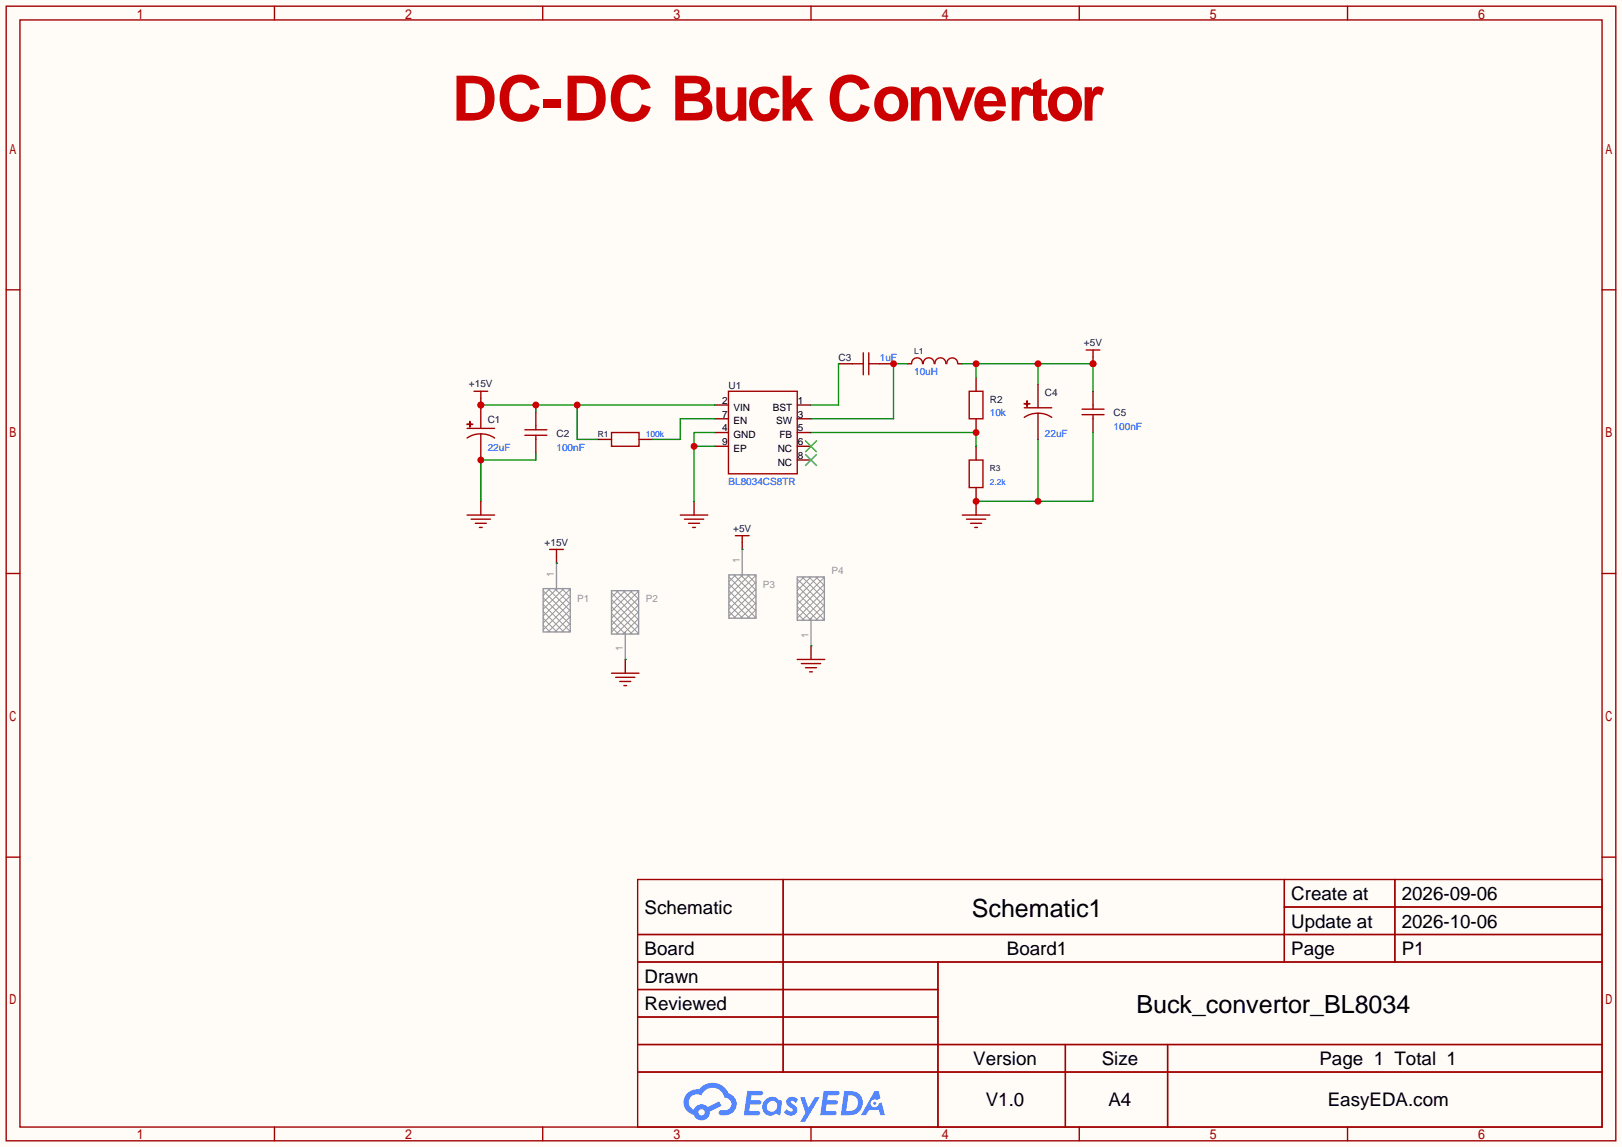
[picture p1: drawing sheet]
<svg xmlns="http://www.w3.org/2000/svg" width="299mm" height="212mm" viewBox="0 0 299 212" stroke-linecap="round" stroke-linejoin="round" font-family="sans-serif">
<path d="M0 0h299.5v211.8h-299.5z" fill="#fffcf7"/>
<g fill="none" stroke="#a10000" stroke-width=".25">
<path d="M1.1 1.1h297.2v209.6h-297.2zM3.7 3.7h292.1v204.5h-292.1zM50.7 1.1v2.6M100.2 1.1v2.6M149.7 1.1v2.6M199.3 1.1v2.6M248.8 1.1v2.6M1.1 53.5h2.6M295.8 53.5h2.5M1.1 105.9h2.6M295.8 105.9h2.5M1.1 158.3h2.6"/>
<path d="M295.8 158.3h2.5M117.7 162.4h178.1v45.8h-178.1zM117.7 172.6h178.1M117.7 177.7h178.1M144.6 162.4v35.6M173.2 177.7v30.5M237.1 162.4v15.3M237.1 167.5h58.7M257.5 162.4v15.3M117.7 182.8h55.5M117.7 192.9h178.1M117.7 187.8h55.5"/>
<path d="M117.7 198h178.1M196.7 192.9v15.3M215.6 192.9v15.3M50.7 208.2v2.5M100.2 208.2v2.5M149.7 208.2v2.5M199.3 208.2v2.5M248.8 208.2v2.5"/>
</g>
<g fill="#5487ff">
<path d="M145.5 202.8a1.3 1.3 0 0 1 1.8 .3l-.4 .6a.54 .54 0 0 0-.9-.2l.1 .2a1.58 1.58 0 0 1 1.1 1.6 1.43 1.43 0 0 1-2.5 .1l.5-.6a.64 .64 0 0 0 .5 .5 .64 .64 0 0 0 .7-.3l-.2-.2a1.6 1.6 0 0 1-1-1.6z"/>
<path d="M147.7 202.7h.9l.7 1.9 1.1-1.9h.9l-2.7 4.5h-.9l1-1.7z"/>
<path d="M138 201.5h1.6a1.31 1.31 0 0 1 1.2 .2 .4 .4 0 0 1-.3 .6h-1.8l-.1 .9h1.6a.4 .4 0 0 1 .4 .4 .4 .4 0 0 1-.4 .4h-1.7l-.2 1.2h.8a1.23 1.23 0 0 1 1.2 .2 .39 .39 0 0 1-.3 .6h-2.7z"/>
<path d="M152.1 201.5h1.6a1.32 1.32 0 0 1 1.3 .2 .39 .39 0 0 1-.4 .6h-1.7l-.2 .9h1.7a.4 .4 0 0 1 .3 .4 .4 .4 0 0 1-.4 .4h-1.7l-.2 1.2h.8a1.23 1.23 0 0 1 1.2 .2 .39 .39 0 0 1-.3 .6h-2.7z"/>
<path d="M161.5 201.5h.7l.4 1.3-.7 .4a.75 .75 0 0 0-1.1 .3 .75 .75 0 0 0 .5 1 .75 .75 0 0 0 .9-.6l.6-.3 .6 2.4h-.9l-.2-1h-1.9l-.5 1h-.9z"/>
<path d="M155.9 201.5l-.7 4.5h1.5a2.27 2.27 0 0 0 2.6-2.3 2.27 2.27 0 0 0-2.7-2.2zM156.6 202.3a1.5 1.5 0 0 1 1.8 1.5 1.5 1.5 0 0 1-1.9 1.4h-.3z"/>
<path d="M141.3 203.1a1.62 1.62 0 0 0-.4 2.1 1.62 1.62 0 0 0 2 .7l.4-.3 .3 .3 .5 .1 .3-2.5-.2-.3h-.4a1.58 1.58 0 0 0-2.5-.1zM141.9 203.6a.99 .99 0 0 1 1.6 .3 .99 .99 0 0 1-.9 1.4 .94 .94 0 0 1-1-.5 .94 .94 0 0 1 .3-1.2z"/>
<path d="M126.9 201.9a2.37 2.37 0 0 0 1.2 4 1.54 1.54 0 0 0 1.7 1 1.54 1.54 0 0 0 1.3-1.6l2.1-1.1-.5-.8-2 1.1a1.57 1.57 0 0 0-2.6 .4 1.5 1.5 0 0 1-.8-2.1 1.5 1.5 0 0 1 2.2-.5 2.23 2.23 0 0 1 2.3-1.4 2.23 2.23 0 0 1 2 1.8 1.16 1.16 0 0 1 1.2 1.1 1.16 1.16 0 0 1-1 1.3h-.7a.47 .47 0 0 0-.6 .3 .47 .47 0 0 0 .4 .6 2.23 2.23 0 0 0 2.3-.7 2.23 2.23 0 0 0 .4-2.3 2.16 2.16 0 0 0-1.3-1.1 3.2 3.2 0 0 0-5.4-.7l-1.2 .1zM129 205.4a.58 .58 0 0 1 1.1 0 .58 .58 0 0 1-1.1 0z"/>
<circle cx="161.5" cy="203.8" r=".28"/>
</g>
<g fill="none" stroke="#a10000" stroke-width=".25">
<path d="M96.9 79.4h4.1M98.9 78.6v.8M112.9 79.9h5.1v2.5h-5.1zM134.5 72.3h12.7v15.2h-12.7zM157.4 67.2h2M159.4 65.2v4M160.4 65.2v4M160.4 67.2h2M168.3 67.2a1.01 1.01 0 0 1 1-1.1 1.01 1.01 0 0 1 1 1.1M170.5 67.2a1.01 1.01 0 0 1 1-1.1 1.01 1.01 0 0 1 1 1.1M172.6 67.2a1.01 1.01 0 0 1 1-1.1 1.01 1.01 0 0 1 1 1.1M174.8 67.2a1.01 1.01 0 0 1 1-1.1 1.01 1.01 0 0 1 1 1.1"/>
<path d="M178.9 72.3h2.6v5h-2.6zM199.8 76.6h4M199.8 75.6h4M201.8 74.8v.8M201.8 76.6v.7M96.9 80.4h4.1M98.9 80.4v.8M178.9 85h2.6v5h-2.6z"/>
</g>
<g fill="none" stroke="#870000" stroke-width=".25">
<path d="M98.9 76.1v2.5M132 74.8h2.5M132 77.3h2.5M132 79.9h2.5M147.2 74.8h2.5M147.2 77.3h2.5M147.2 79.9h2.5M154.8 67.2h2.6M162.4 67.2h2.6M167.5 67.2h.8M176.9 67.2h.8M180.2 69.7v2.6"/>
<path d="M180.2 77.3v2.6M201.8 72.3v2.5M201.8 77.3v2.6M98.9 81.2v2.5M110.4 81.2h2.5M118 81.2h2.5M132 82.4h2.5M147.2 82.4h2.5M147.2 85h2.5M180.2 82.4v2.6M180.2 90v2.6"/>
</g>
<path d="M148.7 81.4l2 2M148.7 83.9l2 2.1M150.7 81.4l-2 2M150.7 83.9l-2 2.1" fill="none" stroke="#3c3" stroke-width=".25"/>
<path d="M88.8 74.8h43.2M98.9 74.8v1.3M106.6 74.8v6.4h3.8" fill="none" stroke="#008700" stroke-width=".25"/>
<g fill="#c00">
<circle cx="98.9" cy="74.8" r=".63"/>
<circle cx="88.8" cy="74.8" r=".63"/>
<circle cx="106.6" cy="74.8" r=".63"/>
</g>
<path d="M132 77.3h-6.4v3.9h-5.1M132 79.9h-3.9v12.7M98.9 83.7v1.3h-10.1v7.6M128.1 82.4h3.9" fill="none" stroke="#008700" stroke-width=".25"/>
<path d="M88.8 92.6v2.5M128.1 92.6v2.5M180.2 92.6v2.5M149.7 119.3v2.5M115.4 121.8v2.5" fill="none" stroke="#870000" stroke-width=".25"/>
<g fill="none" stroke="#a10000" stroke-width=".25">
<path d="M86.2 95.1h5.1M87 95.9h3.6M87.8 96.6h2M88.5 97.4h.5M125.6 95.1h5.1M126.4 95.9h3.5M127.1 96.6h2.1M127.9 97.4h.5M177.7 95.1h5.1M178.4 95.9h3.6M179.2 96.6h2M180 97.4h.5"/>
<path d="M112.9 124.3h5.1M113.7 125.1h3.5M114.4 125.9h2.1M115.2 126.6h.5M147.2 121.8h5.1M148 122.6h3.5M148.7 123.3h2M149.5 124.1h.5"/>
</g>
<circle cx="128.1" cy="82.4" r=".63" fill="#c00"/>
<path d="M167.5 67.2h-2.5v10.1h-15.3" fill="none" stroke="#008700" stroke-width=".25"/>
<circle cx="165" cy="67.2" r=".63" fill="#c00"/>
<path d="M149.7 79.9h30.5v2.5M154.8 67.2v7.6h-5.1" fill="none" stroke="#008700" stroke-width=".25"/>
<circle cx="180.2" cy="79.9" r=".63" fill="#c00"/>
<path d="M177.7 67.2h24.1v5.1M180.2 67.2v2.5M191.6 67.2v3.8" fill="none" stroke="#008700" stroke-width=".25"/>
<g fill="#c00">
<circle cx="180.2" cy="67.2" r=".63"/>
<circle cx="191.6" cy="67.2" r=".63"/>
<circle cx="201.8" cy="67.2" r=".63"/>
</g>
<path d="M201.8 79.9v12.7h-21.6M191.6 81.2v11.4" fill="none" stroke="#008700" stroke-width=".25"/>
<g fill="#c00">
<circle cx="180.2" cy="92.6" r=".63"/>
<circle cx="191.6" cy="92.6" r=".63"/>
</g>
<path d="M88.8 73.5v1.3M201.8 65.9v1.3M102.7 102.7v1.3" fill="none" stroke="#870000" stroke-width=".25"/>
<path d="M87.5 72.3h2.5M88.8 72.3v1.2M101.5 101.5h2.5M102.7 101.5v1.2" fill="none" stroke="#a10000" stroke-width=".25"/>
<circle cx="201.8" cy="67.2" r=".63" fill="#c00"/>
<path d="M200.5 64.6h2.6M201.8 64.6v1.3M135.8 98.9h2.5M137 98.9v1.3" fill="none" stroke="#a10000" stroke-width=".25"/>
<path d="M88.8 74.8v4.3M137 100.2v1.3" fill="none" stroke="#870000" stroke-width=".25"/>
<circle cx="88.8" cy="74.8" r=".63" fill="#c00"/>
<path d="M88.8 80.1v4.9" fill="none" stroke="#870000" stroke-width=".25"/>
<circle cx="88.8" cy="85" r=".63" fill="#c00"/>
<path d="M86.2 78.4h1zM86.2 79.1h5.1M86.7 77.9l.1 1zM189.1 74.5l1 .1zM189.1 77.1a4.6 4.6 0 0 1 5.1 0M189.1 75.3h5.1M189.6 74v1.1zM86.2 80.9a4.6 4.6 0 0 1 5.1 0" fill="none" stroke="#a10000" stroke-width=".25"/>
<path d="M191.6 71v4.3M191.6 76.3v4.9" fill="none" stroke="#870000" stroke-width=".25"/>
<path d="M100.3 108.7h5v8h-5zM102.7 104v5.1M112.9 109.1h5v8h-5zM115.4 116.7v5.1M134.6 106.2h5v8h-5zM137 101.5v5.1M147.2 106.6h5v8h-5zM149.7 114.2v5.1" fill="none" stroke="#999" stroke-width=".25"/>
<g fill="none" stroke="#999" stroke-width=".18">
<path d="M100.3 115.4l1.3 1.3M100.3 114.2l2.5 2.5M100.3 112.9l3.8 3.8M100.3 111.6l5 5M100.3 110.4l5 5M100.3 109.1l5 5M101.2 108.7l4.1 4.1M101.6 108.7l-1.3 1.3M102.4 108.7l2.9 2.9M102.8 108.7l-2.5 2.6M103.7 108.7l1.6 1.6M104.1 108.7l-3.8 3.8"/>
<path d="M105 108.7l.3 .3M105.3 108.8l-5 5M105.3 110.1l-5 5M105.3 111.3l-5 5M105.3 112.6l-4.1 4.1M105.3 113.9l-2.9 2.8M105.3 115.1l-1.6 1.6M105.3 116.4l-.3 .3M112.9 115.8l1.3 1.3M112.9 114.6l2.5 2.5M112.9 113.3l3.8 3.8M112.9 112l5 5"/>
<path d="M112.9 110.7l5 5M112.9 109.5l5 5M113.8 109.1l4.1 4.1M114.2 109.1l-1.3 1.3M115.1 109.1l2.8 2.8M115.4 109.1l-2.5 2.5M116.3 109.1l1.6 1.6M116.7 109.1l-3.8 3.8M117.6 109.1l.3 .3M117.9 109.2l-5 5M117.9 110.4l-5 5M117.9 111.7l-5 5"/>
<path d="M117.9 113l-4.1 4.1M117.9 114.3l-2.8 2.8M117.9 115.5l-1.6 1.6M117.9 116.8l-.3 .3M134.6 112.9l1.2 1.3M134.6 111.6l2.5 2.6M134.6 110.4l3.8 3.8M134.6 109.1l5 5M134.6 107.8l5 5M134.6 106.6l5 5M135.5 106.2l4.1 4.1M135.8 106.2l-1.2 1.2"/>
<path d="M136.7 106.2l2.9 2.8M137.1 106.2l-2.5 2.5M138 106.2l1.6 1.5M138.4 106.2l-3.8 3.8M139.3 106.2l.3 .3M139.6 106.3l-5 5M139.6 107.5l-5 5M139.6 108.8l-5 5M139.6 110.1l-4.1 4.1M139.6 111.3l-2.9 2.9M139.6 112.6l-1.6 1.6M139.6 113.9l-.3 .3"/>
<path d="M147.2 113.3l1.3 1.3M147.2 112l2.5 2.6M147.2 110.7l3.8 3.9M147.2 109.5l5 5M147.2 108.2l5 5M147.2 106.9l5 5M148.1 106.6l4.1 4.1M148.5 106.6l-1.3 1.2M149.4 106.6l2.8 2.8M149.7 106.6l-2.5 2.5M150.6 106.6l1.6 1.5M151 106.6l-3.8 3.8"/>
<path d="M151.9 106.6l.3 .3M152.2 106.6l-5 5M152.2 107.9l-5 5M152.2 109.2l-5 5M152.2 110.4l-4.1 4.2M152.2 111.7l-2.8 2.9M152.2 113l-1.6 1.6M152.2 114.3l-.3 .3"/>
</g>
<path d="M102.7 104h.1M137 101.5h.1M149.7 119.3h.1M115.4 121.8h.1" fill="none" stroke="#008700" stroke-width=".25"/>
<text font-size="11.5" fill="#c00" x="83.4" y="22.3">DC-DC Buck Convertor</text>
<g font-size="4.6">
<text x="179.4" y="169.4">Schematic1</text>
<text x="209.8" y="187.1">Buck_convertor_BL8034</text>
</g>
<g font-size="3.5">
<text x="238.4" y="166.2">Create at</text>
<text x="258.8" y="166.2">2026-09-06</text>
<text x="119" y="168.8">Schematic</text>
<text x="238.4" y="171.3">Update at</text>
<text x="258.8" y="171.3">2026-10-06</text>
<text x="119" y="176.4">Board</text>
<text x="185.9" y="176.4">Board1</text>
<text x="238.4" y="176.4">Page</text>
<text x="258.8" y="176.4">P1</text>
<text x="119" y="181.5">Drawn</text>
<text x="119" y="186.6">Reviewed</text>
<text x="179.7" y="196.7">Version</text>
<text x="203.4" y="196.7">Size</text>
<text x="243.6" y="196.7">Page 1 Total 1</text>
<text x="182" y="204.3">V1.0</text>
<text x="204.7" y="204.3">A4</text>
<text x="245.1" y="204.3">EasyEDA.com</text>
</g>
<g font-size="1.8" fill="#000080">
<text x="200.1" y="63.9">+5V</text>
<text x="86.6" y="71.5">+15V</text>
<text x="134.5" y="71.8">U1</text>
<text x="154.8" y="66.7">C3</text>
<text x="182.8" y="74.3">R2</text>
<text x="192.9" y="73.1">C4</text>
<text x="205.6" y="76.9">C5</text>
<text x="90" y="78.2">C1</text>
<text x="102.7" y="80.7">C2</text>
<text x="100.6" y="100.8">+15V</text>
<text x="135.4" y="98.2">+5V</text>
</g>
<g font-size="1.8" fill="#00f">
<text x="162.4" y="66.7">1uF</text>
<text x="168.8" y="69.3">10uH</text>
<text x="182.8" y="76.9">10k</text>
<text x="90" y="83.2">22uF</text>
<text x="102.7" y="83.2">100nF</text>
<text x="192.9" y="80.7">22uF</text>
<text x="205.6" y="79.4">100nF</text>
<text x="134.5" y="89.6">BL8034CS8TR</text>
</g>
<g font-size="1.8">
<text x="133.3" y="74.6">2</text>
<text x="133.3" y="77.1">7</text>
<text x="135.4" y="75.8">VIN</text>
<text x="142.7" y="75.8">BST</text>
<text x="147.3" y="74.6">1</text>
<text x="147.3" y="77.1">3</text>
<text x="133.3" y="79.7">4</text>
<text x="133.3" y="82.2">9</text>
<text x="135.4" y="80.9">GND</text>
<text x="135.4" y="78.4">EN</text>
<text x="135.4" y="83.5">EP</text>
<text x="143.3" y="78.4">SW</text>
<text x="143.6" y="83.5">NC</text>
<text x="143.9" y="80.9">FB</text>
<text x="147.3" y="79.7">5</text>
<text x="147.3" y="82.2">6</text>
<text x="143.6" y="86">NC</text>
<text x="147.3" y="84.7">8</text>
</g>
<g font-size="1.8" fill="#999">
<text x="102.3" y="106.6" transform="rotate(-90 102.3 106.6)">1</text>
<text x="136.6" y="104" transform="rotate(-90 136.6 104)">1</text>
<text x="153.5" y="106.1">P4</text>
<text x="106.6" y="111.2">P1</text>
<text x="119.3" y="111.2">P2</text>
<text x="140.8" y="108.6">P3</text>
<text x="149.3" y="117.7" transform="rotate(-90 149.3 117.7)">1</text>
<text x="115" y="120.3" transform="rotate(-90 115 120.3)">1</text>
</g>
<g font-size="1.6" fill="#000080">
<text x="168.8" y="65.5">L1</text>
<text x="110.4" y="80.7">R1</text>
<text x="182.8" y="87">R3</text>
</g>
<g font-size="1.6" fill="#00f">
<text x="119.3" y="80.7">100k</text>
<text x="182.8" y="89.6">2.2k</text>
</g>
</svg>
